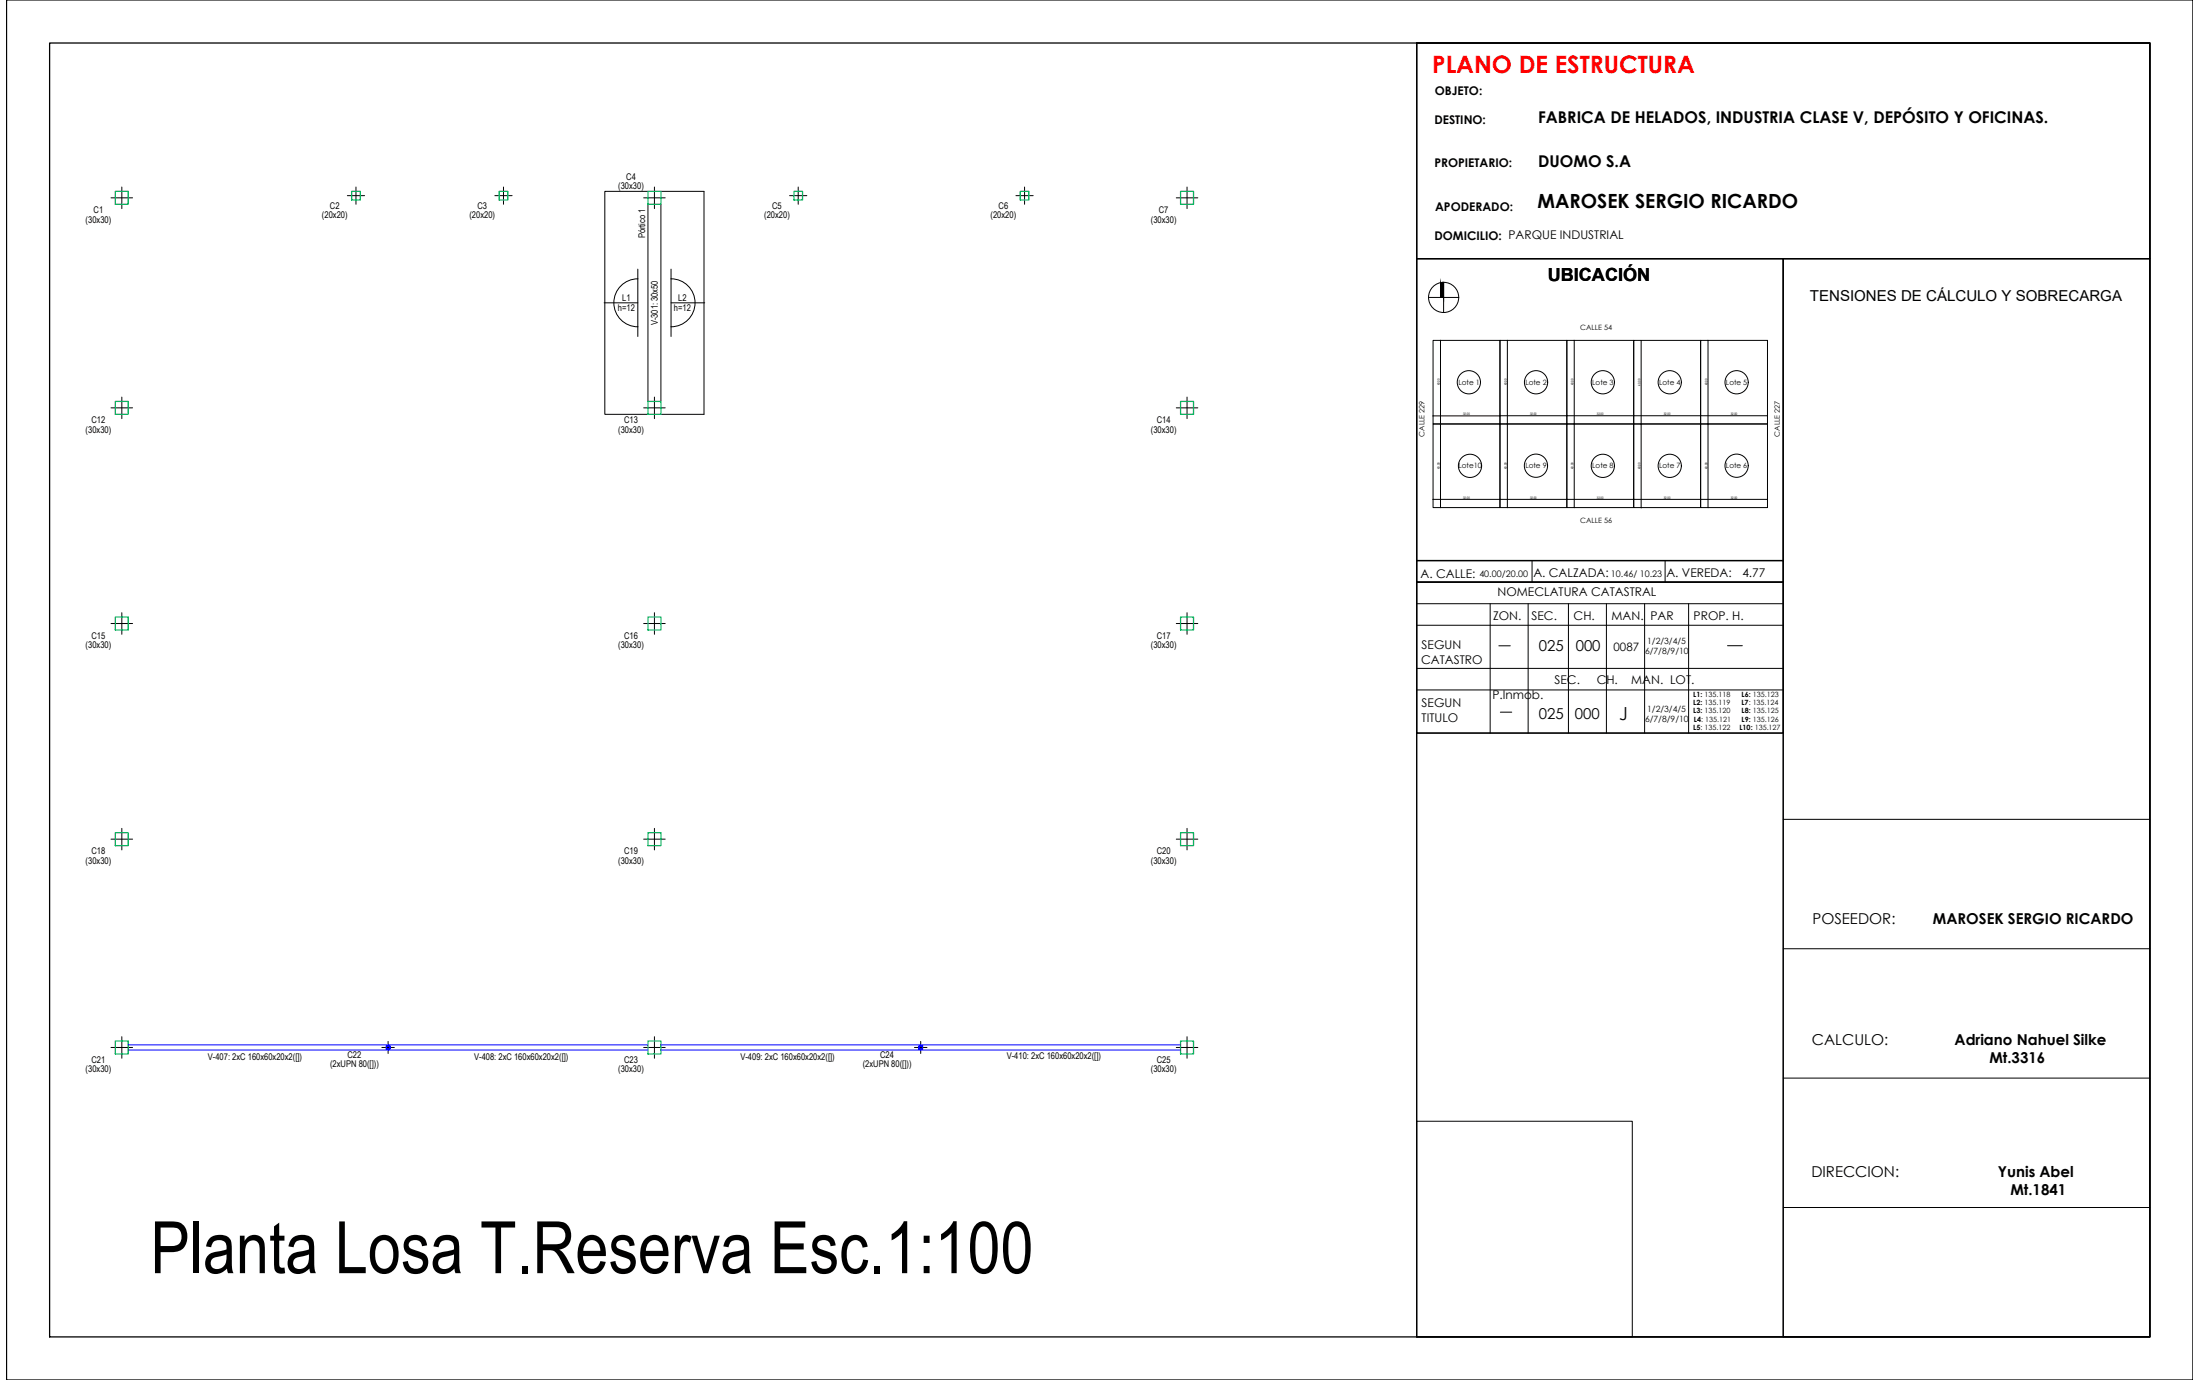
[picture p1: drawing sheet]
<svg xmlns="http://www.w3.org/2000/svg" width="510mm" height="320mm" viewBox="0 0 510 320" stroke-linecap="round" stroke-linejoin="round" font-family="sans-serif">
<!-- layer: 0 -->
<g fill="none" stroke="#000" stroke-width=".23">
<path d="M328.5 10h170v300h-170zM328.5 60h170M413.5 60v250M332.3 78.9h15.5v19.4h-15.5zM334 78.9v.1M334 78.9v38.8M347.8 78.9h15.5v19.4h-15.5zM349.5 78.9v.1M349.5 78.9v38.8M363.3 78.9h15.5v19.4h-15.5zM365 78.9l.1 .1M365 78.9v38.8"/>
<path d="M378.8 78.9h15.5v19.4h-15.5zM380.5 78.9l.1 .1M380.5 79v38.7M394.3 78.9h15.5v19.4h-15.5zM396 78.9l.1 .1M396 78.9l.1 38.8M332.3 98.3h15.5v19.4h-15.5zM332.3 96.4v.1M334 98.3h.1M347.8 98.3h15.5v19.4h-15.5zM347.8 96.4v.1M349.5 98.3h.1"/>
<path d="M363.3 98.3h15.5v19.4h-15.5zM363.3 96.4h.1M365 98.3h.1M378.8 98.3h15.5v19.4h-15.5zM378.8 96.4h.1M380.5 98.3l.1 .1M394.3 98.3h15.5v19.4h-15.5zM394.4 96.4h-.1M396 98.3h.1M409.8 96.4h-77.5M409.9 96.4h-.1M332.3 115.8h77.5"/>
<path d="M332.3 115.8h.1M334 117.7h.1M347.8 115.8h.1M363.3 115.8h.1M365 117.7h.1M378.8 115.8h.1M394.4 115.8h-.1M328.5 135h85M328.5 140h85M345.5 140v30M354.3 140v30M355.2 130v5"/>
<path d="M363.7 140v30M372.5 140v30M381.3 140v30M386.1 130v5M391.5 140v30M328.5 145h85M328.5 155h85M328.5 160h85M328.5 170h85M413.5 190h85M413.5 220h85M328.5 260h50v50h-50z"/>
<path d="M413.5 250h85M413.5 280h85"/>
<circle cx="340.6" cy="88.6" r="2.69"/>
<circle cx="356.2" cy="88.6" r="2.69"/>
<circle cx="371.6" cy="88.6" r="2.69"/>
<circle cx="387.2" cy="88.6" r="2.69"/>
<circle cx="402.7" cy="88.6" r="2.69"/>
<circle cx="340.9" cy="108" r="2.69"/>
<circle cx="356.1" cy="108" r="2.69"/>
<circle cx="371.6" cy="108" r="2.69"/>
<circle cx="387.2" cy="108" r="2.69"/>
<circle cx="402.7" cy="108" r="2.69"/>
</g>
<!-- layer: VISTAS -->
<g fill="#000" stroke="#000" stroke-width=".23">
<path d="M334.4 65.5h.3z"/>
<path d="M334.4 65.5h.3zM334 65.5h.7z"/>
<path d="M334 65.5l.7 3.5v-3.5zM334 65.5l.7 3.5h-.7z"/>
</g>
<!-- layer: SILUETA DE SUPERFICIES -->
<g fill="none" stroke="#000" stroke-width=".23">
<path d="M331.2 69h7M334 65.5v3.5M334.7 65.5v7"/>
<circle cx="334.7" cy="69" r="3.5"/>
</g>
<!-- layer: plano 01 -->
<path d="M347.5 149.7h2.7M400.6 149.7h3.4M347.9 165.1h2.6" fill="none" stroke="#000" stroke-width=".23"/>
<!-- layer: 0 -->
<path d="M1.5 0h507v320h-507zM11.5 10h487v300h-487zM328.5 10h170v300h-170zM328.5 10h170v50h-170zM328.5 60h85v70h-85zM413.5 60h85v250h-85zM328.5 130h85v5h-85zM328.5 135h85v35h-85z" fill="none" stroke="#000" stroke-width=".3"/>
<!-- layer: VIG_CARAS -->
<path d="M150.2 44.4h-10v51.7h10M150.2 47.4v45.7M153.2 47.4v45.7M153.2 44.4h10v51.7h-10" fill="none" stroke="#000" stroke-width=".23"/>
<!-- layer: COLUMNAS_EJES -->
<g fill="none" stroke="#000" stroke-width=".23">
<path d="M25.7 45.9h5M28.2 43.4v5M80.5 45.4h4M82.5 43.4v4M114.7 45.4h4M116.7 43.4v4M149.2 45.9h5M151.7 43.4v5M183.1 45.4h4M185.1 43.4v4M235.6 45.4h4M237.6 43.4v4"/>
<path d="M272.7 45.9h5M275.2 43.4v5M25.7 94.6h5M28.2 92.1v5M149.2 94.6h5M151.7 92.1v5M272.7 94.6h5M275.2 92.1v5M25.7 144.6h5M28.2 142.1v5M149.2 144.6h5M151.7 142.1v5"/>
<path d="M272.7 144.6h5M275.2 142.1v5M25.7 194.6h5M28.2 192.1v5M149.2 194.6h5M151.7 192.1v5M272.7 194.6h5M275.2 192.1v5M25.7 242.9h5M28.2 240.4v5M88.5 242.9h2.9M90 241.5v2.8"/>
<path d="M149.2 242.9h5M151.7 240.4v5M212 242.9h2.9M213.5 241.5v2.8M272.7 242.9h5M275.2 240.4v5"/>
</g>
<!-- layer: PILAR_HORMIGON -->
<g fill="none" stroke="#00b85c" stroke-width=".3">
<path d="M26.7 44.4h3v3h-3zM81.5 44.4h2v2h-2zM115.7 44.4h2v2h-2zM150.2 44.4h3v3h-3zM184.1 44.4h2v2h-2zM236.6 44.4h2v2h-2zM273.7 44.4h3v3h-3zM26.7 93.1h3v3h-3zM150.2 93.1h3v3h-3zM273.7 93.1h3v3h-3zM26.7 143.1h3v3h-3zM150.2 143.1h3v3h-3z"/>
<path d="M273.7 143.1h3v3h-3zM26.7 193.1h3v3h-3zM150.2 193.1h3v3h-3zM273.7 193.1h3v3h-3zM26.7 241.4h3v3h-3zM150.2 241.4h3v3h-3zM273.7 241.4h3v3h-3z"/>
</g>
<!-- layer: PILAR_METALICO -->
<path d="M89.5 242.5h.5l-.4 .1v.6l.4 .1h-.5zM90 242.5h.4v.8h-.4l.4-.1v-.6zM213 242.5h.5h-.4v.7l.4 .1h-.5zM213.5 242.5h.4v.8h-.4l.4-.1v-.7z" fill="none" stroke="#00f" stroke-width=".23"/>
<!-- layer: PA_NUM_ALTURA -->
<path d="M140.1 70.2h7.8M147.9 62.4v15.6M147.9 64.6a5.6 5.6 0 0 0-5.6 5.6 5.6 5.6 0 0 0 5.6 5.6M155.6 70.2h7.8M155.6 62.4v15.6M155.6 64.6a5.6 5.6 0 0 1 5.6 5.6 5.6 5.6 0 0 1-5.6 5.6" fill="none" stroke="#000" stroke-width=".23"/>
<!-- layer: VIG_CARAS -->
<path d="M29.7 242.3h120.5M29.7 243.5h120.5M153.2 242.3h120.5M153.2 243.5h120.5" fill="none" stroke="#00f" stroke-width=".23"/>
<text font-size="16.8" x="34.9" y="295.2">Planta Losa T.Reserva Esc.1:100</text>
<text font-size="5.6" fill="#f00" x="332.1" y="17">PLANO DE ESTRUCTURA</text>
<text font-size="4.5" x="356.5" y="48.2">MAROSEK SERGIO RICARDO</text>
<g font-size="4.2">
<text x="358.9" y="65.2">UBICACIÓN</text>
<text x="375.4" y="166.9">J</text>
</g>
<g font-size="3.8">
<text x="356.6" y="28.6">FABRICA DE HELADOS, INDUSTRIA CLASE V, DEPÓSITO Y OFICINAS.</text>
<text x="356.6" y="38.8">DUOMO S.A</text>
</g>
<g font-size="3.5">
<text x="419.7" y="69.7">TENSIONES DE CÁLCULO Y SOBRECARGA</text>
<text x="356.8" y="150.9">025</text>
<text x="365.4" y="150.9">000</text>
<text x="356.8" y="166.8">025</text>
<text x="365.2" y="166.8">000</text>
<text x="420.3" y="214.2">POSEEDOR:</text>
<text x="448.2" y="214.2">MAROSEK SERGIO RICARDO</text>
<text x="420.1" y="242.3">CALCULO:</text>
<text x="453.2" y="242.3">Adriano Nahuel Silke</text>
<text x="461.3" y="246.5">Mt.3316</text>
<text x="420" y="272.8">DIRECCION:</text>
<text x="463.2" y="272.8">Yunis Abel</text>
<text x="466.2" y="277">Mt.1841</text>
</g>
<g font-size="2.8">
<text x="332.7" y="22">OBJETO:</text>
<text x="332.6" y="28.7">DESTINO:</text>
<text x="332.6" y="38.8">PROPIETARIO:</text>
<text x="332.8" y="48.8">APODERADO:</text>
<text x="332.6" y="55.6">DOMICILIO: PARQUE INDUSTRIAL</text>
<text x="329.4" y="134">A. CALLE:</text>
<text x="355.5" y="133.8">A. CALZADA:</text>
<text x="386.4" y="133.8">A. VEREDA:</text>
<text x="404" y="133.8">4.77</text>
<text x="346.2" y="143.6">ZON.</text>
<text x="347.2" y="138.2">NOMECLATURA CATASTRAL</text>
<text x="355.1" y="143.6">SEC.</text>
<text x="364.9" y="143.6">CH.</text>
<text x="373.7" y="143.6">MAN. PAR</text>
<text x="392.7" y="143.6">PROP. H.</text>
<text x="329.5" y="153.9">CATASTRO</text>
<text x="329.6" y="150.5">SEGUN</text>
<text x="360.5" y="158.6">SEC.</text>
<text x="370.2" y="158.6">CH.</text>
<text x="378.3" y="158.6">MAN. LOT.</text>
<text x="329.6" y="167.4">TITULO</text>
<text x="329.6" y="164">SEGUN</text>
<text x="346" y="162">P.Inmob.</text>
</g>
<text font-size="2.7" x="374.1" y="150.9">0087</text>
<g font-size="2.1">
<text x="145.2" y="41.7">C4</text>
<text x="143.4" y="43.9">(30x30)</text>
<text x="19.9" y="51.6">(30x30)</text>
<text x="21.7" y="49.4">C1</text>
<text x="74.7" y="50.6">(20x20)</text>
<text x="76.5" y="48.4">C2</text>
<text x="108.8" y="50.6">(20x20)</text>
<text x="110.7" y="48.4">C3</text>
<text x="177.2" y="50.6">(20x20)</text>
<text x="179" y="48.4">C5</text>
<text x="229.7" y="50.6">(20x20)</text>
<text x="231.5" y="48.4">C6</text>
<text x="266.8" y="51.6">(30x30)</text>
<text x="268.7" y="49.4">C7</text>
<text x="149.6" y="55.3" transform="rotate(-90 149.6 55.3)">Pórtico 1</text>
<text x="144.3" y="69.9">L1</text>
<text x="157.3" y="69.9">L2</text>
<text x="143.3" y="72.1">h=12</text>
<text x="152.5" y="75.4" transform="rotate(-90 152.5 75.4)">V-301: 30x50</text>
<text x="156.3" y="72.1">h=12</text>
<text x="19.9" y="100.3">(30x30)</text>
<text x="21.2" y="98.1">C12</text>
<text x="143.4" y="100.3">(30x30)</text>
<text x="144.7" y="98.1">C13</text>
<text x="266.8" y="100.3">(30x30)</text>
<text x="268.2" y="98.1">C14</text>
<text x="343" y="133.7">40.00/20.00</text>
<text x="373.5" y="133.7">10.46/ 10.23</text>
<text x="21.2" y="148.1">C15</text>
<text x="144.7" y="148.1">C16</text>
<text x="268.2" y="148.1">C17</text>
<text x="19.9" y="150.3">(30x30)</text>
<text x="143.4" y="150.3">(30x30)</text>
<text x="266.8" y="150.3">(30x30)</text>
<text x="19.9" y="200.3">(30x30)</text>
<text x="21.2" y="198.1">C18</text>
<text x="143.4" y="200.3">(30x30)</text>
<text x="144.7" y="198.1">C19</text>
<text x="266.8" y="200.3">(30x30)</text>
<text x="268.2" y="198.1">C20</text>
<text x="48.2" y="245.7">V-407: 2xC 160x60x20x2([])</text>
<text x="80.6" y="245.3">C22</text>
<text x="109.9" y="245.7">V-408: 2xC 160x60x20x2([])</text>
<text x="171.7" y="245.7">V-409: 2xC 160x60x20x2([])</text>
<text x="204.1" y="245.3">C24</text>
<text x="233.4" y="245.7">V-410: 2xC 160x60x20x2([])</text>
<text x="19.9" y="248.6">(30x30)</text>
<text x="21.2" y="246.4">C21</text>
<text x="76.5" y="247.5">(2xUPN 80([]))</text>
<text x="143.4" y="248.6">(30x30)</text>
<text x="144.7" y="246.4">C23</text>
<text x="200" y="247.5">(2xUPN 80([]))</text>
<text x="266.8" y="248.6">(30x30)</text>
<text x="268.2" y="246.4">C25</text>
</g>
<g font-size="2">
<text x="381.9" y="149.3">1/2/3/4/5</text>
<text x="381.4" y="151.6">6/7/8/9/10</text>
<text x="381.4" y="167.3">6/7/8/9/10</text>
<text x="381.9" y="165">1/2/3/4/5</text>
</g>
<g font-size="1.7">
<text x="366.4" y="76.5">CALLE 54</text>
<text x="338.2" y="89.2">Lote 1</text>
<text x="353.7" y="89.2">Lote 2</text>
<text x="369.2" y="89.2">Lote 3</text>
<text x="384.7" y="89.2">Lote 4</text>
<text x="400.2" y="89.2">Lote 5</text>
<text x="330.3" y="101.2" transform="rotate(-90 330.3 101.2)">CALLE 229</text>
<text x="412.7" y="101.2" transform="rotate(-90 412.7 101.2)">CALLE 227</text>
<text x="338.2" y="108.6">Lote10</text>
<text x="353.7" y="108.6">Lote 9</text>
<text x="369.2" y="108.6">Lote 8</text>
<text x="384.7" y="108.6">Lote 7</text>
<text x="400.2" y="108.6">Lote 6</text>
<text x="366.4" y="121.2">CALLE 56</text>
<text x="392.6" y="161.5">L1: 135.118</text>
<text x="403.8" y="161.5">L6: 135.123</text>
<text x="392.6" y="165.4">L3: 135.120</text>
<text x="392.6" y="163.5">L2: 135.119</text>
<text x="392.8" y="167.4">L4: 135.121</text>
<text x="403.8" y="163.5">L7: 135.124</text>
<text x="403.8" y="165.4">L8: 135.125</text>
<text x="403.8" y="167.4">L9: 135.126</text>
<text x="392.6" y="169.3">L5: 135.122</text>
<text x="403.3" y="169.3">L10: 135.127</text>
</g>
<g font-size=".8">
<text x="333.9" y="89.4" transform="rotate(-90 333.9 89.4)">40.00</text>
<text x="349.4" y="89.4" transform="rotate(-90 349.4 89.4)">40.00</text>
<text x="364.9" y="89.4" transform="rotate(-90 364.9 89.4)">40.00</text>
<text x="380.4" y="89.4" transform="rotate(-90 380.4 89.4)">40.00</text>
<text x="395.9" y="89.4" transform="rotate(-90 395.9 89.4)">40.00</text>
<text x="339.3" y="96.3">32.00</text>
<text x="354.8" y="96.2">32.00</text>
<text x="370.3" y="96.2">32.00</text>
<text x="385.8" y="96.2">32.00</text>
<text x="401.3" y="96.2">32.00</text>
<text x="333.9" y="108.8" transform="rotate(-90 333.9 108.8)">40.00</text>
<text x="349.4" y="108.8" transform="rotate(-90 349.4 108.8)">40.00</text>
<text x="364.9" y="108.8" transform="rotate(-90 364.9 108.8)">40.00</text>
<text x="380.4" y="108.8" transform="rotate(-90 380.4 108.8)">40.00</text>
<text x="395.9" y="108.8" transform="rotate(-90 395.9 108.8)">40.00</text>
<text x="339.3" y="115.6">32.00</text>
<text x="354.8" y="115.6">32.00</text>
<text x="370.3" y="115.6">32.00</text>
<text x="385.8" y="115.6">32.00</text>
<text x="401.3" y="115.6">32.00</text>
</g>
</svg>
